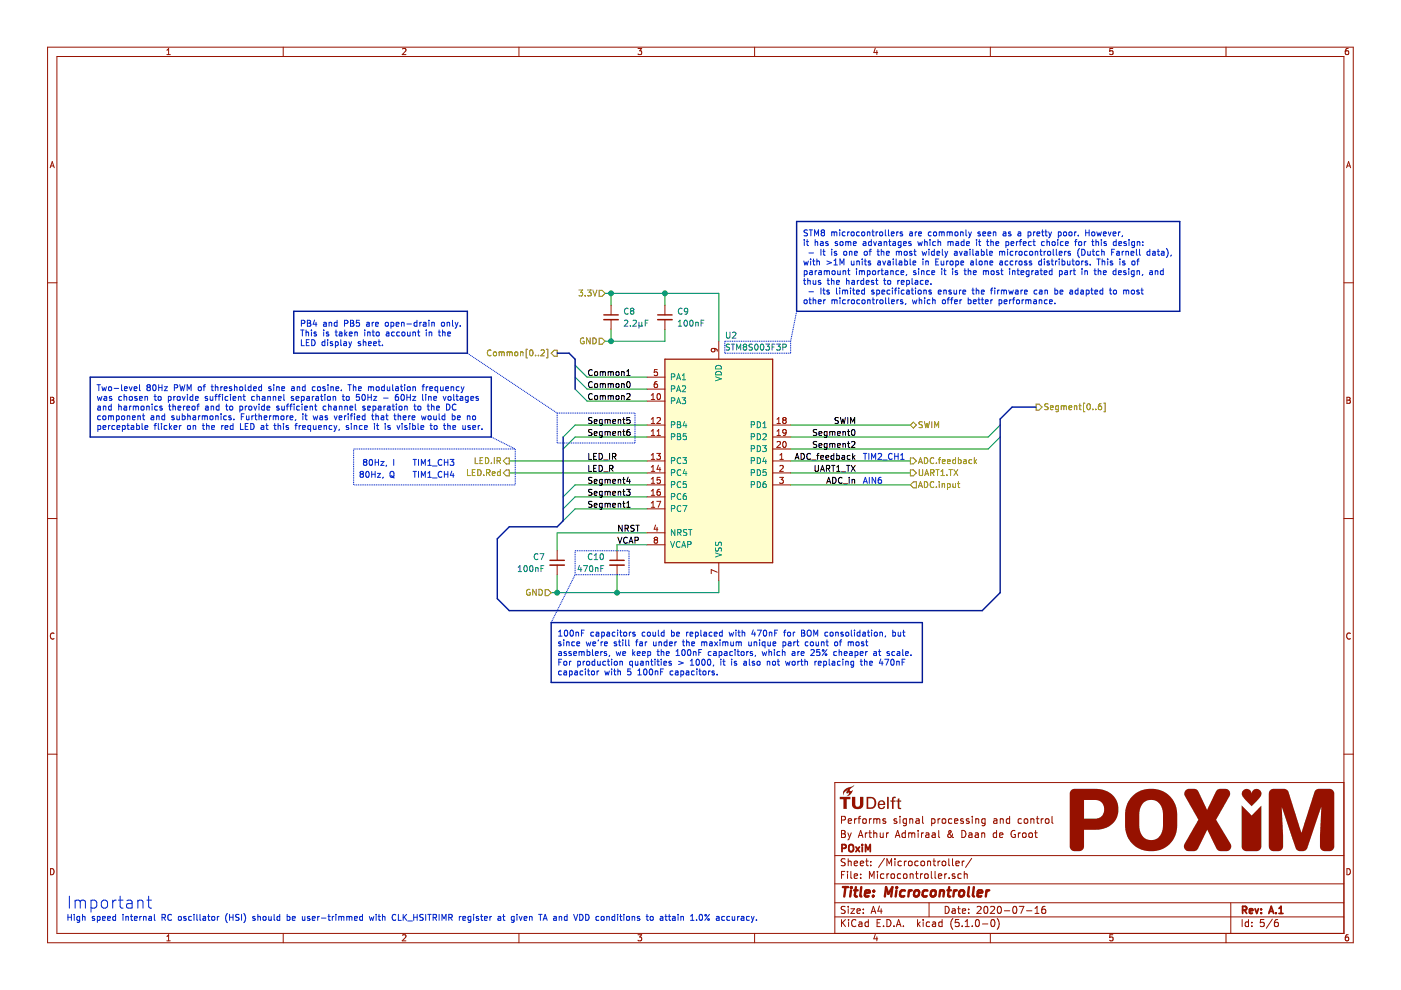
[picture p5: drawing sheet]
EESchema Schematic File Version 4
LIBS:POxiM-wristcomputer-cache
EELAYER 29 0
EELAYER END
$Descr A4 11693 8268
encoding utf-8
Sheet 5 6
Title "Microcontroller"
Date "2020-07-16"
Rev "A.1"
Comp "POxiM"
Comment1 "By Arthur Admiraal & Daan de Groot"
Comment2 "Performs signal processing and control"
Comment3 ""
Comment4 ""
$EndDescr
Wire Wire Line
	6000 4850 6000 4950
Wire Wire Line
	5150 4800 5150 4950
Connection ~ 5150 4950
Wire Wire Line
	5150 4950 4650 4950
Wire Wire Line
	5400 4450 4650 4450
Connection ~ 4650 4950
Wire Wire Line
	4650 4950 4600 4950
Wire Wire Line
	5550 2750 5550 2850
Wire Wire Line
	5550 2850 5100 2850
Wire Wire Line
	5100 2750 5100 2850
Wire Wire Line
	5100 2450 5100 2550
Wire Wire Line
	5550 2550 5550 2450
Wire Wire Line
	5550 2450 5100 2450
$Comp
L Device:C_Small C9
U 1 1
P 5550 2650
F 0 "C9" H 5650 2700 50  0000 L CNN
F 1 "100nF" H 5650 2600 50  0000 L CNN
F 2 "POxiM-uncategorised:C_0805_2012Metric_0603_1608Metric" H 5550 2650 50  0001 C CNN
F 3 "${KIPRJMOD}/Datasheets/murata_03122018_GCM_Series-1310150.pdf" H 5550 2650 50  0001 C CNN
F 4 "Decoupling capacitance. Value non-critical. X7R, >10V, AEC-Q200." H 400 0   50  0001 C CNN "Notes"
F 5 "Mouser" H 400 0   50  0001 C CNN "Supplier"
F 6 "https://nl.mouser.com/ProductDetail/Murata-Electronics/GCM188R91E104KA37D?qs=fYnTpiIxukKBCa2bT2%252Bflw%3D%3D" H 0   0   50  0001 C CNN "Link"
F 7 "81-GCM188R91E104KA7D" H 0   0   50  0001 C CNN "Order number"
F 8 "GCM188R91E104KA37D" H 0   0   50  0001 C CNN "Part number"
	1    5550 2650
	1    0    0    -1  
$EndComp
$Comp
L Device:C_Small C8
U 1 1
P 5100 2650
F 0 "C8" H 5200 2700 50  0000 L CNN
F 1 "2.2µF" H 5200 2600 50  0000 L CNN
F 2 "POxiM-uncategorised:C_0805_2012Metric_0603_1608Metric" H 5100 2650 50  0001 C CNN
F 3 "${KIPRJMOD}/Datasheets/murata_03122018_GCM_Series-1310150.pdf" H 5100 2650 50  0001 C CNN
F 4 "Mouser" H 400 0   50  0001 C CNN "Supplier"
F 5 "5V bulk decoupling capacitance. Value non-critical. X7R, >10V, AEC-Q200" H 400 0   50  0001 C CNN "Notes"
F 6 "https://nl.mouser.com/ProductDetail/Murata-Electronics/GCM21BR71E225KA73L?qs=aEuGZpxfbxXYW28lkhxT3w%3D%3D" H 0   0   50  0001 C CNN "Link"
F 7 "81-GCM21BR71E225KA3L" H 0   0   50  0001 C CNN "Order number"
F 8 "GCM21BR71E225KA73L " H 0   0   50  0001 C CNN "Part number"
	1    5100 2650
	1    0    0    -1  
$EndComp
$Comp
L Device:C_Small C10
U 1 1
P 5150 4700
F 0 "C10" H 5050 4750 50  0000 R CNN
F 1 "470nF" H 5050 4650 50  0000 R CNN
F 2 "POxiM-uncategorised:C_0805_2012Metric_0603_1608Metric" H 5150 4700 50  0001 C CNN
F 3 "${KIPRJMOD}/Datasheets/murata_03122018_GCM_Series-1310150.pdf" H 5150 4700 50  0001 C CNN
F 4 "Microcontroller regulator stabilisation capacitance. Value critical. X7R, >6.3V, AEC-Q200, series inductance <15nH" H 0   0   50  0001 C CNN "Notes"
F 5 "Mouser" H 0   0   50  0001 C CNN "Supplier"
F 6 "https://nl.mouser.com/ProductDetail/Murata-Electronics/GCM188R71C474KA55D?qs=aEuGZpxfbxW0AmMVvQDj8A%3D%3D" H 0   0   50  0001 C CNN "Link"
F 7 "81-GCM188R71C474KA5D" H 0   0   50  0001 C CNN "Order number"
F 8 "GCM188R71C474KA55D" H 0   0   50  0001 C CNN "Part number"
	1    5150 4700
	1    0    0    -1  
$EndComp
Text Label 7150 3550 2    50   ~ 0
SWIM
Text Label 7150 4050 2    50   ~ 0
ADC_in
Text Label 4900 3950 0    50   ~ 0
LED_R
Text Label 4900 3850 0    50   ~ 0
LED_IR
Text Notes 7200 4050 0    50   ~ 0
AIN6
Text Label 7150 3850 2    50   ~ 0
ADC_feedback
Text Notes 7200 3850 0    50   ~ 0
TIM2_CH1
Text Label 5150 4450 0    50   ~ 0
NRST
Text Label 5150 4550 0    50   ~ 0
VCAP
Text HLabel 4600 4950 0    50   Input ~ 0
GND
Text HLabel 5050 2450 0    50   Input ~ 0
3.3V
Connection ~ 5100 2450
Entry Wire Line
	4700 3750 4800 3650
Entry Wire Line
	4700 3650 4800 3550
Text HLabel 8650 3400 2    50   Output ~ 0
Segment[0..6]
Text Label 7150 3650 2    50   ~ 0
Segment0
Text Label 4900 4250 0    50   ~ 0
Segment1
Text Label 7150 3750 2    50   ~ 0
Segment2
Text Label 4900 4150 0    50   ~ 0
Segment3
Text Label 4900 3550 0    50   ~ 0
Segment5
Text Label 4900 3650 0    50   ~ 0
Segment6
Text Label 4900 3250 0    50   ~ 0
Common0
Text Label 4900 3150 0    50   ~ 0
Common1
Text HLabel 4650 2950 0    50   Output ~ 0
Common[0..2]
Text Label 7150 3950 2    50   ~ 0
UART1_TX
Text HLabel 7600 3850 2    50   Output ~ 0
ADC.feedback
Text HLabel 7600 4050 2    50   Input ~ 0
ADC.input
Wire Wire Line
	6600 3950 7600 3950
Text HLabel 7600 3550 2    50   BiDi ~ 0
SWIM
Text HLabel 4250 3950 0    50   Output ~ 0
LED.Red
Text HLabel 4250 3850 0    50   Output ~ 0
LED.IR
Text HLabel 7600 3950 2    50   Output ~ 0
UART1.TX
Text Notes 3800 4000 2    50   ~ 0
TIM1_CH4
Text Notes 3800 3900 2    50   ~ 0
TIM1_CH3
$Comp
L MCU_ST_STM8:STM8S003F3P U2
U 1 1
P 6000 3850
F 0 "U2" H 6050 4900 50  0000 L CNN
F 1 "STM8S003F3P" H 6050 4800 50  0000 L CNN
F 2 "Package_SO:TSSOP-20_4.4x6.5mm_P0.65mm" H 6050 4950 50  0001 L CNN
F 3 "${KIPRJMOD}/Datasheets/dm00024550-1797235.pdf" H 5950 3450 50  0001 C CNN
F 4 "511-STM8S003F3P6" H 0   0   50  0001 C CNN "Order number"
F 5 "STM8S003F3P6" H 0   0   50  0001 C CNN "Part number"
F 6 "Mouser" H 0   0   50  0001 C CNN "Supplier"
F 7 "https://nl.mouser.com/ProductDetail/STMicroelectronics/STM8S003F3P6?qs=vV0pr1uq7fD%252BGii5YhjnYw%3D%3D" H 0   0   50  0001 C CNN "Link"
	1    6000 3850
	1    0    0    -1  
$EndComp
Entry Wire Line
	4900 3250 4800 3150
Entry Wire Line
	4900 3150 4800 3050
Text HLabel 5050 2850 0    50   Input ~ 0
GND
Connection ~ 5100 2850
Wire Wire Line
	5150 4950 6000 4950
Wire Wire Line
	6000 2850 6000 2450
Wire Wire Line
	4650 4800 4650 4950
Wire Wire Line
	4650 4450 4650 4600
$Comp
L Device:C_Small C7
U 1 1
P 4650 4700
F 0 "C7" H 4550 4750 50  0000 R CNN
F 1 "100nF" H 4550 4650 50  0000 R CNN
F 2 "POxiM-uncategorised:C_0805_2012Metric_0603_1608Metric" H 4650 4700 50  0001 C CNN
F 3 "${KIPRJMOD}/Datasheets/murata_03122018_GCM_Series-1310150.pdf" H 4650 4700 50  0001 C CNN
F 4 "Decoupling capacitance. Value non-critical. X7R, >10V, AEC-Q200." H 0   0   50  0001 C CNN "Notes"
F 5 "Mouser" H 0   0   50  0001 C CNN "Supplier"
F 6 "https://nl.mouser.com/ProductDetail/Murata-Electronics/GCM188R91E104KA37D?qs=fYnTpiIxukKBCa2bT2%252Bflw%3D%3D" H 0   0   50  0001 C CNN "Link"
F 7 "81-GCM188R91E104KA7D" H 0   0   50  0001 C CNN "Order number"
F 8 "GCM188R91E104KA37D" H 0   0   50  0001 C CNN "Part number"
	1    4650 4700
	1    0    0    -1  
$EndComp
Wire Wire Line
	5150 4600 5150 4550
Wire Wire Line
	5150 4550 5400 4550
Wire Bus Line
	8450 3400 8650 3400
Wire Wire Line
	4800 4050 5400 4050
Wire Wire Line
	4800 4150 5400 4150
Wire Wire Line
	4800 3550 5400 3550
Wire Wire Line
	4800 3650 5400 3650
Wire Bus Line
	4700 4350 4650 4400
Text Label 4900 3350 0    50   ~ 0
Common2
Wire Wire Line
	4800 4250 5400 4250
Wire Wire Line
	6600 4050 7600 4050
Wire Wire Line
	6600 3850 7600 3850
Entry Wire Line
	4900 3350 4800 3250
Wire Bus Line
	4750 2950 4650 2950
Wire Bus Line
	4800 3000 4750 2950
Wire Wire Line
	4250 3850 5400 3850
Wire Wire Line
	4250 3950 5400 3950
Text Notes 3300 3900 2    50   ~ 0
80Hz, I
Text Notes 3300 4000 2    50   ~ 0
80Hz, Q
Wire Notes Line
	2950 4050 2950 3750
Wire Notes Line
	2950 3750 4300 3750
Wire Notes Line
	4300 4050 2950 4050
Wire Notes Line
	4300 3750 4300 4050
Wire Bus Line
	750  3150 4100 3150
Wire Bus Line
	4100 3150 4100 3650
Wire Bus Line
	4100 3650 750  3650
Wire Bus Line
	750  3650 750  3150
Wire Notes Line
	4100 3650 4300 3750
Wire Bus Line
	4600 5200 7700 5200
Wire Bus Line
	7700 5200 7700 5700
Wire Bus Line
	7700 5700 4600 5700
Text Notes 4650 5650 0    50   ~ 0
100nF capacitors could be replaced with 470nF for BOM consolidation, but \nsince we’re still far under the maximum unique part count of most \nassemblers, we keep the 100nF capacitors, which are 25% cheaper at scale. \nFor production quantities > 1000, it is also not worth replacing the 470nF \ncapacitor with 5 100nF capacitors.
Wire Notes Line
	4800 4600 5250 4600
Wire Notes Line
	5250 4600 5250 4800
Wire Notes Line
	5250 4800 4800 4800
Wire Notes Line
	4800 4800 4800 4600
Wire Notes Line
	4600 5200 4800 4800
Wire Bus Line
	4600 5700 4600 5200
Text Notes 2500 2900 0    50   ~ 0
PB4 and PB5 are open-drain only.\nThis is taken into account in the\nLED display sheet.
Wire Notes Line
	4650 3450 5300 3450
Wire Notes Line
	5300 3450 5300 3700
Wire Notes Line
	5300 3700 4650 3700
Wire Notes Line
	4650 3700 4650 3450
Wire Notes Line
	3900 2950 4650 3450
Wire Bus Line
	2450 2950 2450 2600
Wire Bus Line
	2450 2600 3900 2600
Wire Bus Line
	3900 2600 3900 2950
Text Notes 550  7700 0    50   ~ 0
High speed internal RC oscillator (HSI) should be user-trimmed with CLK_HSITRIMR register at given TA and VDD conditions to attain 1.0% accuracy.
Text Notes 550  7600 0    100  ~ 0
Important
Wire Wire Line
	5050 2850 5100 2850
Wire Wire Line
	5050 2450 5100 2450
Wire Wire Line
	6600 3550 7600 3550
Wire Wire Line
	5550 2450 6000 2450
Connection ~ 5550 2450
Wire Wire Line
	4900 3150 5400 3150
Wire Wire Line
	5400 3250 4900 3250
Wire Wire Line
	4900 3350 5400 3350
Entry Wire Line
	4700 4250 4800 4150
Entry Wire Line
	4700 4150 4800 4050
Entry Wire Line
	4700 4350 4800 4250
Text Label 4900 4050 0    50   ~ 0
Segment4
Wire Bus Line
	4650 4400 4250 4400
Wire Bus Line
	4250 4400 4150 4500
Wire Bus Line
	4150 4500 4150 5000
Wire Bus Line
	4150 5000 4250 5100
Wire Bus Line
	4250 5100 8200 5100
Wire Bus Line
	8200 5100 8350 4950
Wire Bus Line
	8350 3500 8450 3400
Entry Wire Line
	8250 3750 8350 3650
Entry Wire Line
	8250 3650 8350 3550
Wire Wire Line
	6600 3650 8250 3650
Wire Wire Line
	6600 3750 8250 3750
Wire Bus Line
	2450 2950 3900 2950
Text Notes 800  3600 0    50   ~ 0
Two-level 80Hz PWM of thresholded sine and cosine. The modulation frequency\nwas chosen to provide sufficient channel separation to 50Hz - 60Hz line voltages\nand harmonics thereof and to provide sufficient channel separation to the DC\ncomponent and subharmonics. Furthermore, it was verified that there would be no\nperceptable flicker on the red LED at this frequency, since it is visible to the user.
Text Notes 6700 2550 0    50   ~ 0
STM8 microcontrollers are commonly seen as a pretty poor. However,\nit has some advantages which made it the perfect choice for this design:\n - It is one of the most widely available microcontrollers (Dutch Farnell data),\nwith >1M units available in Europe alone accross distributors. This is of \nparamount importance, since it is the most integrated part in the design, and \nthus the hardest to replace.\n - Its limited specifications ensure the firmware can be adapted to most \nother microcontrollers, which offer better performance.
Wire Bus Line
	6650 1850 9850 1850
Wire Bus Line
	9850 1850 9850 2600
Wire Bus Line
	9850 2600 6650 2600
Wire Bus Line
	6650 2600 6650 1850
Wire Notes Line
	6050 2850 6600 2850
Wire Notes Line
	6600 2850 6600 2950
Wire Notes Line
	6600 2950 6050 2950
Wire Notes Line
	6050 2950 6050 2850
Wire Notes Line
	6650 2600 6600 2850
Wire Bus Line
	4800 3000 4800 3250
Wire Bus Line
	8350 3500 8350 4950
Wire Bus Line
	4700 3650 4700 4350
$EndSCHEMATC
